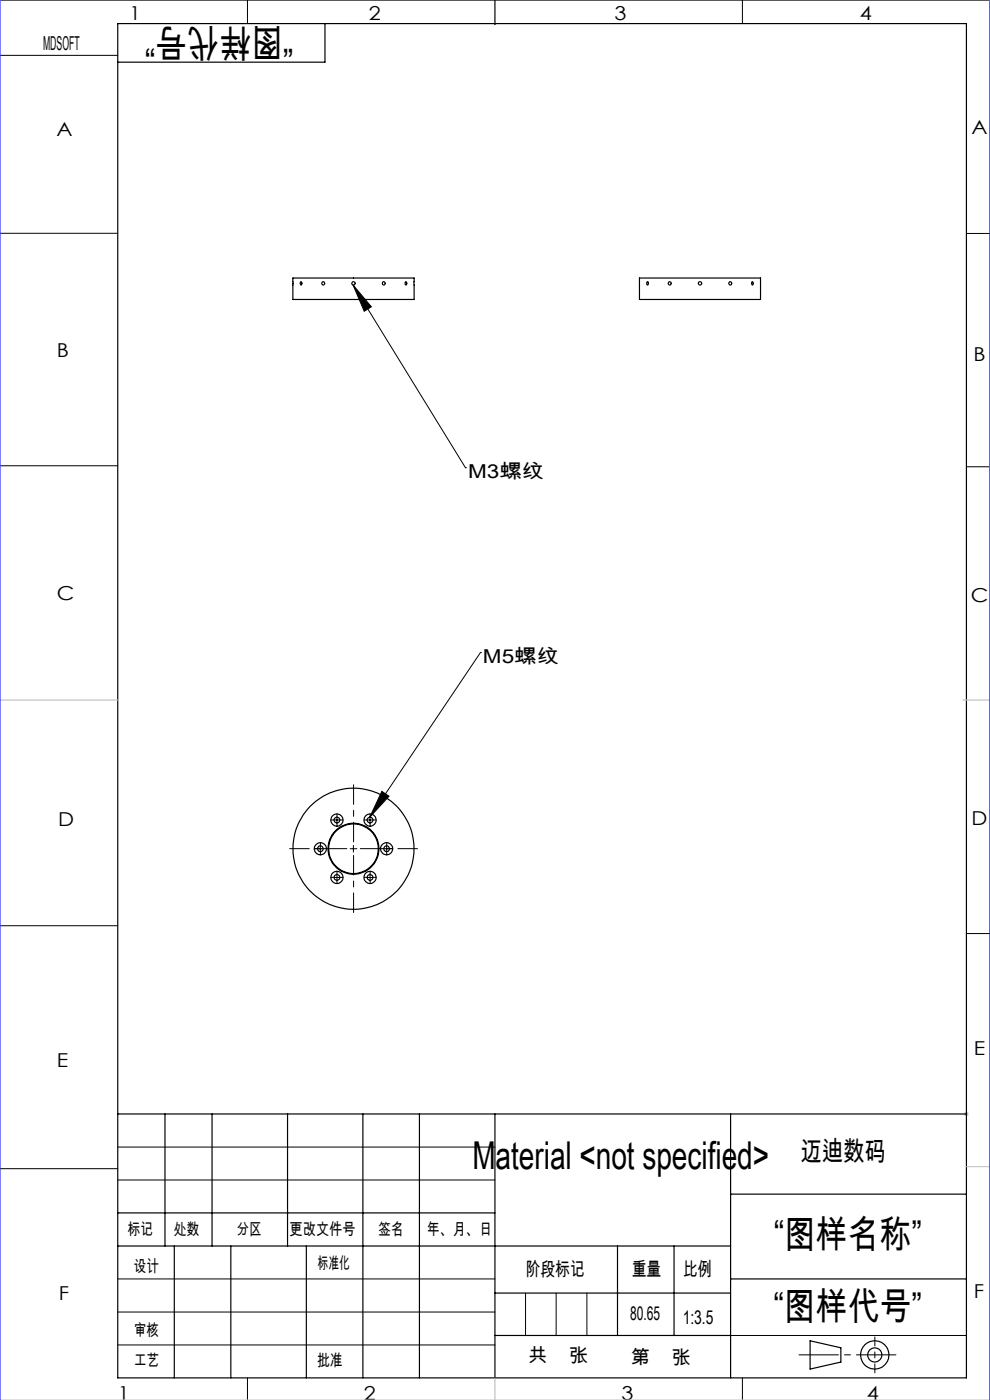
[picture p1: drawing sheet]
<svg xmlns="http://www.w3.org/2000/svg" width="210mm" height="297mm" viewBox="0 0 210 297" stroke-linecap="round" stroke-linejoin="round" font-family="sans-serif">
<g fill="none" stroke="#000" stroke-width=".21">
<path d="M0 0h210M0 11.7h25M52.5 0v5M157.5 0v5M0 49.5h25M205 49.5h5M74.9 60.5l23.8 38.7M74.9 60.5l3.9 4.6-1.5 .9zM0 98.8h25M98.7 99.2h.1M205 99h5M101.9 138.4h.1"/>
<path d="M101.9 138.4l-23.5 35M67.9 179.3v1.5M70.8 174h1.4M71.5 173.2v1.5M75 179.3v1.5M77.8 174h1.4M78.5 173.2v1.5M81 167.9l1.5 1-4.1 4.5zM82 179.3v1.5M0 196.4h25M67.2 180.1h1.5M70.8 186.2h1.4"/>
<path d="M71.5 185.4v1.5M74.3 180.1h1.4M77.8 186.2h1.4M78.5 185.4v1.5M81.3 180.1h1.4M205 198h5M0 247.9h25M25 243.3h80M25 250.3h80M25 278.3h80M25 271.3h80M111.5 274.3v9"/>
<path d="M118 274.3v9M124.5 274.3v9M25 285.3h80M52.5 292.3v4.7M155 283.3h50M157.5 292.3v4.7"/>
</g>
<g fill="none" stroke="#000" stroke-width=".25">
<path d="M25 5h180v287.3h-180zM68.9 5v8.2h-43.9M105 0v5.2M62.1 59h25.7v4.5h-25.7zM63.7 59.8a.3 .3 0 0 1 .3 .3 .3 .3 0 0 1-.2 .3zM86 59.8l.3 .1a.26 .26 0 0 1 0 .4 .26 .26 0 0 1-.3 .1zM135.6 59h25.7v4.5h-25.7zM137.3 59.8l.2 .1a.26 .26 0 0 1 .1 .4 .26 .26 0 0 1-.4 .1zM159.6 59.8l.1 .1a.25 .25 0 0 1 .1 .4 .25 .25 0 0 1-.3 .1l-.1-.4zM25 236.3h180M35 236.3v28M45 236.3v28"/>
<path d="M61 236.3v28M77 236.3v56M89 236.3v56M105 236.3v56M155 236.3v56M25 257.3h80M155 253.3h50M25 264.3h130M37 264.3v28M49 264.3v28M65 264.3v28M105 274.3h50"/>
<path d="M131 264.3v19M143 264.3v19M155 271.3h50M105 283.3h50M171.8 284.4l6.6 1.5v3.1l-6.6 1.4z"/>
<circle cx="68.5" cy="60.1" r=".33"/>
<circle cx="75" cy="60.1" r=".36"/>
<circle cx="81.4" cy="60.1" r=".33"/>
<circle cx="142" cy="60.1" r=".33"/>
<circle cx="148.5" cy="60.1" r=".35"/>
<circle cx="154.9" cy="60.1" r=".33"/>
<circle cx="71.5" cy="174" r="1.29"/>
<circle cx="71.5" cy="174" r=".6"/>
<circle cx="78.5" cy="174" r=".6"/>
<circle cx="78.5" cy="174" r="1.29"/>
<circle cx="68" cy="180" r="1.28"/>
<circle cx="68" cy="180.1" r=".59"/>
<circle cx="71.5" cy="186.1" r="1.29"/>
<circle cx="71.5" cy="186.1" r=".61"/>
<circle cx="75" cy="180.1" r="12.8"/>
<circle cx="75" cy="180.1" r="5.3"/>
<circle cx="75" cy="180.1" r="5.4"/>
<circle cx="78.5" cy="186.1" r=".61"/>
<circle cx="78.5" cy="186.1" r="1.29"/>
<circle cx="82" cy="180" r="1.28"/>
<circle cx="82" cy="180.1" r=".59"/>
<circle cx="185.5" cy="287.4" r="3"/>
<circle cx="185.6" cy="287.4" r="1.5"/>
</g>
<path d="M204.5 236.3h1M204.6 236l.8 .7M205 235.8v1M205.4 236l-.8 .7M205 247.5h5M0 297h210" fill="none" stroke="#c0c0c0" stroke-width=".21"/>
<g fill="none" stroke="#000" stroke-width=".21" stroke-dasharray="30.5 1.3 1.3 1.3">
<path d="M68 179.3v-.6M70.8 174h-.6M71.5 173.2v-.6M71.5 174.7v.6M72.2 174h.6M77.8 174h-.6M78.5 173.2v-.6M78.5 174.7v.6M79.2 174h.6M82 179.3v-.6M67.3 180h-.6M68 180.8v.6"/>
<path d="M68.7 180h.6M70.8 186.1h-.6M71.5 185.4v-.6M71.5 186.8v.6M72.2 186.1h.6M77.8 186.1h-.6M78.5 185.4v-.6M78.5 186.8v.6M79.2 186.1h.6M81.3 180h-.6M82 180.8v.6M82.7 180h.6"/>
</g>
<path d="M75 178.6v-12.1M73.6 180h-12.2M75 181.5v12.1M76.4 180h12.2" fill="none" stroke="#000" stroke-width=".21" stroke-dasharray="30.5 1.3 1.3 1.3" stroke-dashoffset="26.3"/>
<path d="M169.5 287.4h20.5" fill="none" stroke="#000" stroke-width=".21" stroke-dasharray="30.5 1.3 1.3 1.3" stroke-dashoffset="22.1"/>
<path d="M185.6 283.6v7.6" fill="none" stroke="#000" stroke-width=".21" stroke-dasharray="30.5 1.3 1.3 1.3" stroke-dashoffset="28.6"/>
<path d="M0 148.5h25M204.3 148.5h5.7M105 292.3v4.7" fill="none" stroke="#c0c0c0" stroke-width=".25"/>
<path d="M0 0v297M210 0v297" fill="none" stroke="#00f" stroke-width=".21"/>
<path d="M74.9 60.5l3.9 4.6-1.5 .9zM81 167.9l1.5 1-4.1 4.5z" fill="#000"/>
<g font-size="8.1">
<text x="62.2" y="6.1" transform="rotate(-180 62.2 6.1)">“图样代号”</text>
<text x="100.2" y="247.9">Material &lt;not specified&gt;</text>
<text x="164.1" y="264.7">“图样名称”</text>
<text x="164.1" y="279.9">“图样代号”</text>
</g>
<text font-size="5.8" x="169.9" y="246.3">迈迪数码</text>
<g font-size="4.1">
<text x="27.5" y="4.3">1</text>
<text x="78.3" y="4.3">2</text>
<text x="130.3" y="4.3">3</text>
<text x="182.4" y="4.3">4</text>
<text x="9.1" y="10.5">MDSOFT</text>
<text x="12" y="28.8">A</text>
<text x="206.1" y="28.4">A</text>
<text x="12.1" y="75.8">B</text>
<text x="206.5" y="76.5">B</text>
<text x="99.3" y="101.4">M3螺纹</text>
<text x="12" y="127.4">C</text>
<text x="205.9" y="127.7">C</text>
<text x="102.4" y="140.6">M5螺纹</text>
<text x="12.3" y="175.3">D</text>
<text x="206.1" y="175.1">D</text>
<text x="12" y="226.5">E</text>
<text x="206.6" y="223.9">E</text>
<text x="12.5" y="275.7">F</text>
<text x="111.5" y="270.7">阶段标记</text>
<text x="134" y="270.7">重量</text>
<text x="144.9" y="270.7">比例</text>
<text x="206.6" y="275.3">F</text>
<text x="133.7" y="279.9">80.65</text>
<text x="144.8" y="280.8">1:3.5</text>
<text x="112.1" y="288.9">共</text>
<text x="120.7" y="288.9">张</text>
<text x="133.8" y="289.3">第</text>
<text x="142.5" y="289.3">张</text>
<text x="25.1" y="297">1</text>
<text x="77.2" y="297">2</text>
<text x="131.9" y="297">3</text>
<text x="183.8" y="297">4</text>
</g>
<g font-size="3.5">
<text x="27.1" y="262">标记</text>
<text x="36.9" y="262">处数</text>
<text x="50.2" y="262">分区</text>
<text x="61.4" y="262">更改文件号</text>
<text x="80.3" y="262">签名</text>
<text x="90.5" y="262">年、月、日</text>
<text x="28.4" y="269.8">设计</text>
<text x="67.4" y="269.2">标准化</text>
<text x="28.5" y="283.4">审核</text>
<text x="28.5" y="289.7">工艺</text>
<text x="67.3" y="289.7">批准</text>
</g>
</svg>
